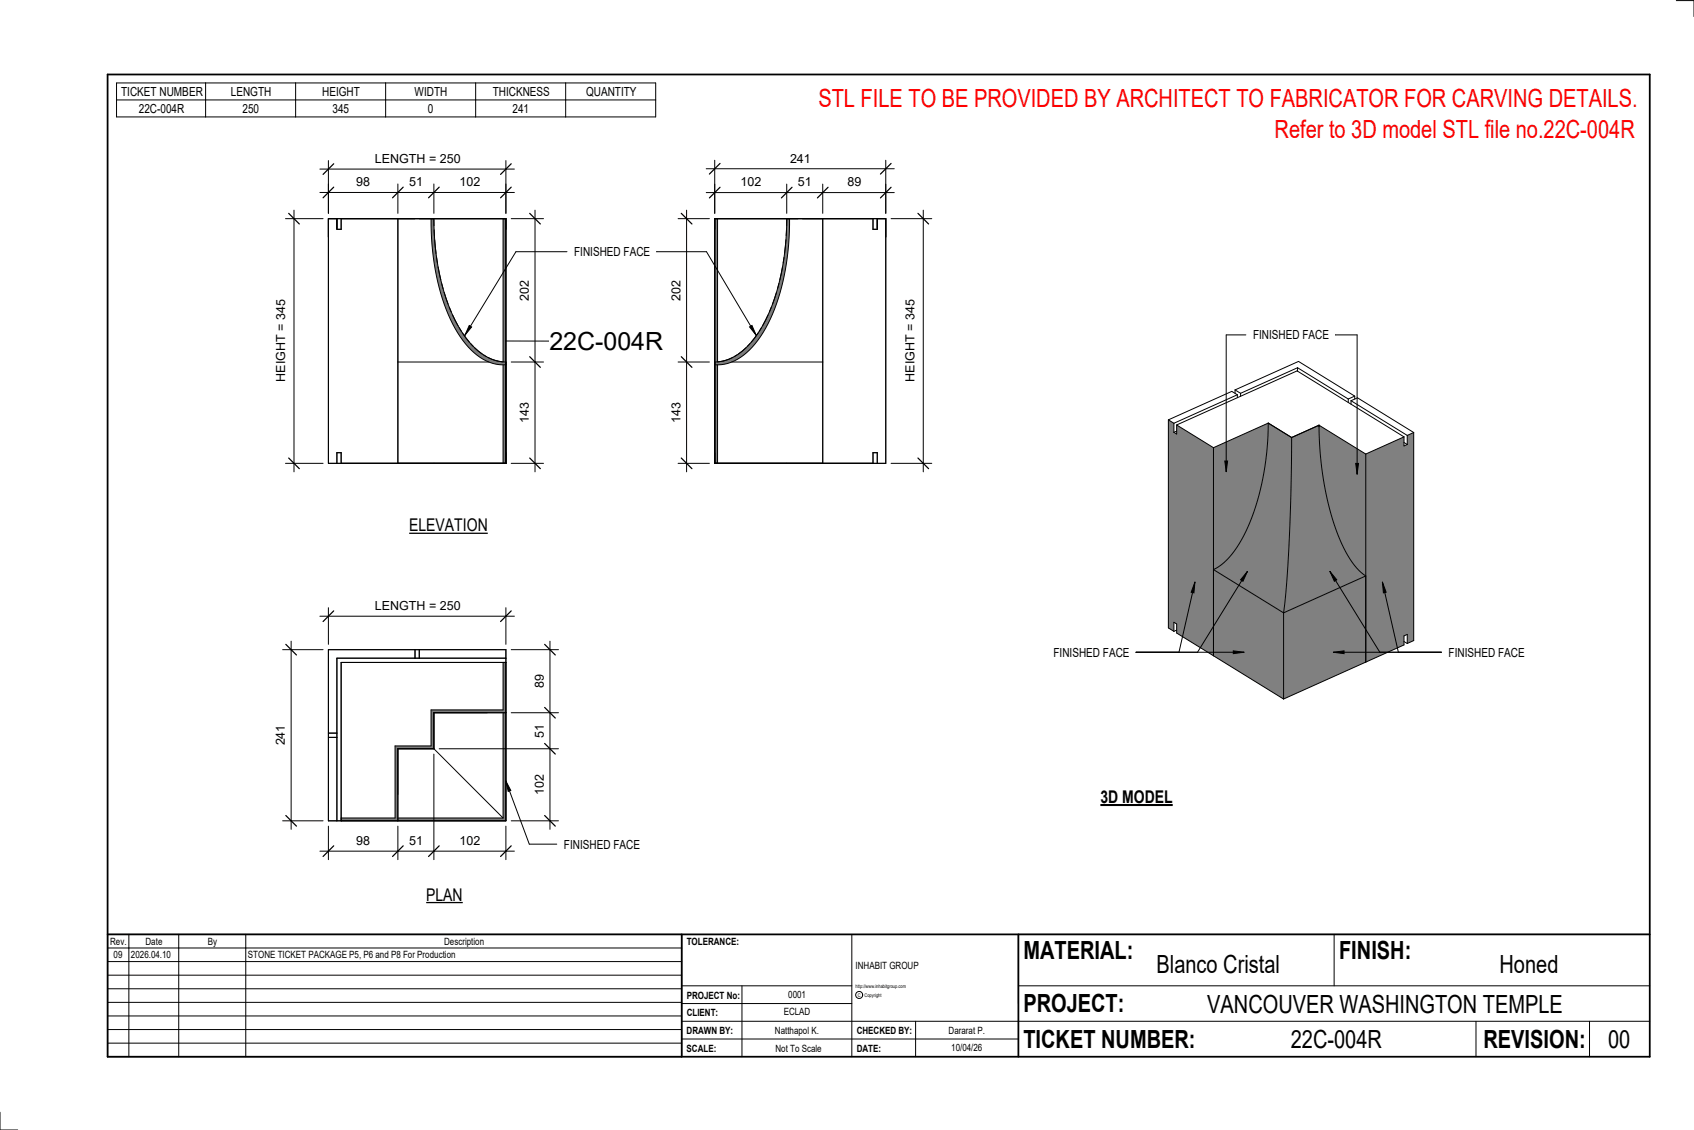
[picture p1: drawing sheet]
<svg xmlns="http://www.w3.org/2000/svg" width="914mm" height="610mm" viewBox="0 0 914 610" stroke-linecap="round" stroke-linejoin="round" font-family="sans-serif">
<g fill="#808080">
<path d="M693 331l44-20v46l-44 20z"/>
<path d="M697 236l15-7a152 152 0 0 0 16 71 31 31 0 0 0 9 11l-44 20a754 754 0 0 0 4-95z"/>
<path d="M655 307l38 24v46l-38-23z"/>
<path d="M685 228l12 8a754 754 0 0 1-4 95l-38-24a44 44 0 0 0 19-23 144 144 0 0 0 11-56z"/>
<path d="M737 245l21-9v5l2-1v-5l3-2v113l-3 1v-5l-2 1v5l-21 9z"/>
<path d="M712 229l25 16v66a49 49 0 0 1-16-25 173 173 0 0 1-9-57z"/>
<path d="M655 242l30-14a130 130 0 0 1-17 67 33 33 0 0 1-13 12z"/>
<path d="M631 227l3 1v5l1 1v-5l20 13v112l-20-12v-5l-1-1v5l-3-2z"/>
</g>
<g fill="none" stroke="#000" stroke-width=".54">
<path d="M700 198l28 17M700 198l-30 14M700 198v2M667 210l34-15 30 19M667 210l3 2M667 210v2M668 213l-3-2-34 16M668 213l-34 15M668 213v2M670 212v2M728 215v2M729 216l4-1 30 18"/>
<path d="M729 216l31 19M729 216v2M731 214l-3 1M731 214v1M631 227v112l3 2M631 227l3 1M634 228v5M635 229l65-29 58 36M635 229l20 13M635 229v5l-1-1M635 233h-1M685 228a130 130 0 0 1-17 67 33 33 0 0 1-13 12l38 24"/>
<path d="M685 228l12 8M685 228l-30 14M697 236v27a688 688 0 0 1-4 68M712 229a152 152 0 0 0 16 71 31 31 0 0 0 9 11l-44 20M712 229v1M712 229l-15 7M712 229l25 16M758 236l-21 9M758 236v5l2-1M758 239l2 1M760 235v5M763 233v113l-3 1"/>
<path d="M763 233l-3 2M655 242v112M737 245v112M635 340l-1 1M693 331v46M634 341v-5l1 1v5l58 35M758 346l2 1M760 347v-5l-2 1v5l-65 29"/>
</g>
<g fill="#7c7c7c">
<path d="M425 118h1a117 117 0 0 1-15 64 29 29 0 0 1-25 15v-2a31 31 0 0 0 24-17 119 119 0 0 0 15-60z"/>
<path d="M386 197v53h1v-53zM386 118v77h1v-77z"/>
</g>
<g fill="none" stroke="#000" stroke-width=".54">
<path d="M386 118h92v132h-92zM387 118v77h4l5-2M426 118a117 117 0 0 1-15 64 29 29 0 0 1-25 15M471 118v6h3v-6M423 139v3M424 129l-1 8M425 124l-1 3M425 122v-4a112 112 0 0 1-18 64 28 28 0 0 1-21 13M419 158l-2 6M420 153v3M422 144l-1 7M409 180l-4 5"/>
<path d="M411 177l-1 2M415 170l-3 6M416 166l-1 2M387 197v53M395 195h49v-77v132M398 191l-2 1M403 188l-4 3M405 185l-2 2M471 250v-6h3v6"/>
</g>
<g fill="#7c7c7c">
<path d="M233 118h1a112 112 0 0 0 17 64 28 28 0 0 0 22 13v2a27 27 0 0 1-23-13 110 110 0 0 1-17-63z"/>
<path d="M272 197v53h1v-53zM272 118v77h1v-77z"/>
</g>
<g fill="none" stroke="#000" stroke-width=".54">
<path d="M177 118h96v132h-96zM182 118v6h2v-6M233 118a117 117 0 0 0 15 64 29 29 0 0 0 25 15M272 118v77h-2M234 122v-4a112 112 0 0 0 17 64 28 28 0 0 0 22 13M234 124v3M235 129v8M236 139v3M236 144l2 7M238 153l1 3M240 158l2 6M243 166l1 2"/>
<path d="M244 170l3 6M248 177l1 2M250 180l3 5M254 185l1 2M256 188l4 3M261 191l2 1M263 193l7 2M264 195h-49v-77v132M272 197v53M182 250v-6h2v6"/>
</g>
<g fill="#7c7c7c">
<path d="M272 385h1v58h-58v-2h57z"/>
<path d="M213 402h20v-19h39v-26h1v28h-39v19h-19v39h-31v-2h29z"/>
</g>
<g fill="none" stroke="#000" stroke-width=".54">
<path d="M386 99v16M425 99v16M444 99v16M478 99v16M381 104h102M177 350h96v93h-96zM224 350v5M226 350v5M272 357v26h-39v19h-20v39h-29M273 357h-89v86M273 355h-91v88M177 395h5"/>
<path d="M177 398h5M234 385h37M234 385v19M234 385h39M272 385v56M215 404v37M215 404h19M215 404v39M234 404l38 37M215 441h57"/>
</g>
<path d="M389 101l-6 6M428 101l-6 6M447 101l-6 6M481 101l-6 6" fill="none" stroke="#000" stroke-width=".67"/>
<g fill="#fff">
<path d="M457 94h8v8h-8z"/>
<path d="M431 94h7v8h-7z"/>
<path d="M400 94h11v8h-11z"/>
</g>
<path d="M381 91h102M386 86v29M478 86v29" fill="none" stroke="#000" stroke-width=".54"/>
<path d="M389 88l-6 6M481 88l-6 6" fill="none" stroke="#000" stroke-width=".67"/>
<path d="M426 82h11v7h-11z" fill="#fff"/>
<path d="M366 118h17M371 113v142M366 195h17M366 250h17" fill="none" stroke="#000" stroke-width=".54"/>
<path d="M368 115l5 6M368 192l5 6M368 247l5 6" fill="none" stroke="#000" stroke-width=".67"/>
<g fill="#fff">
<path d="M361 217h8v11h-8z"/>
<path d="M361 151h8v11h-8z"/>
</g>
<path d="M481 118h22M498 113v142M481 250h22" fill="none" stroke="#000" stroke-width=".54"/>
<path d="M495 115l6 6M495 247l6 6" fill="none" stroke="#000" stroke-width=".67"/>
<path d="M488 162h7v44h-7z" fill="#fff"/>
<path d="M177 99v16M215 99v16M234 99v16M273 99v16M173 104h105" fill="none" stroke="#000" stroke-width=".54"/>
<path d="M180 101l-6 6M218 101l-6 6M237 101l-6 6M276 101l-6 6" fill="none" stroke="#000" stroke-width=".67"/>
<g fill="#fff">
<path d="M192 94h8v8h-8z"/>
<path d="M221 94h7v8h-7z"/>
<path d="M248 94h11v8h-11z"/>
</g>
<path d="M173 91h105M177 87v28M273 87v28" fill="none" stroke="#000" stroke-width=".54"/>
<path d="M180 88l-6 6M276 88l-6 6" fill="none" stroke="#000" stroke-width=".67"/>
<path d="M202 82h46v7h-46z" fill="#fff"/>
<path d="M276 118h17M289 113v142M276 195h17M276 250h17" fill="none" stroke="#000" stroke-width=".54"/>
<path d="M286 115l6 6M286 192l6 6M286 247l6 6" fill="none" stroke="#000" stroke-width=".67"/>
<g fill="#fff">
<path d="M279 217h8v11h-8z"/>
<path d="M279 151h8v11h-8z"/>
</g>
<path d="M154 118h20M159 113v142M154 250h20" fill="none" stroke="#000" stroke-width=".54"/>
<path d="M156 115l6 6M156 247l6 6" fill="none" stroke="#000" stroke-width=".67"/>
<path d="M148 162h7v44h-7z" fill="#fff"/>
<path d="M273 184h24" fill="none" stroke="#000" stroke-width=".54"/>
<path d="M297 176h62v16h-62z" fill="#fff"/>
<path d="M173 332h105M177 328v20M273 328v20" fill="none" stroke="#000" stroke-width=".54"/>
<path d="M180 330l-6 5M276 330l-6 5" fill="none" stroke="#000" stroke-width=".67"/>
<path d="M202 323h46v8h-46z" fill="#fff"/>
<path d="M153 350h21M157 346v101M153 443h21" fill="none" stroke="#000" stroke-width=".54"/>
<path d="M154 348l6 5M154 440l6 6" fill="none" stroke="#000" stroke-width=".67"/>
<path d="M148 391h7v11h-7z" fill="#fff"/>
<path d="M234 407v57M173 459h105M177 446v18M215 446v18M273 446v18" fill="none" stroke="#000" stroke-width=".54"/>
<path d="M180 456l-6 6M218 456l-6 6M237 456l-6 6M276 456l-6 6" fill="none" stroke="#000" stroke-width=".67"/>
<g fill="#fff">
<path d="M248 450h11v7h-11z"/>
<path d="M221 450h7v7h-7z"/>
<path d="M192 450h8v7h-8z"/>
</g>
<path d="M276 350h25M297 346v101M276 385h25M237 404h64M276 443h25" fill="none" stroke="#000" stroke-width=".54"/>
<path d="M294 348l6 5M294 382l6 5M294 401l6 6M294 440l6 6" fill="none" stroke="#000" stroke-width=".67"/>
<g fill="#fff">
<path d="M287 364h8v7h-8z"/>
<path d="M287 391h8v7h-8z"/>
<path d="M287 418h8v11h-8z"/>
</g>
<g fill="none" stroke="#000" stroke-width=".54">
<path d="M905 0h9v9M460 504v66M720 504v28M891 504h-341v37M368 532h92M401 532v38M550 532h341M368 551h523M368 541h92M494 551v19M797 551v19M858 551v19"/>
<path d="M368 561h182M0 600v10h10"/>
<circle cx="464" cy="537" r="1.9"/>
</g>
<path d="M58 40h833v530h-833zM58 504h833M368 504v66M550 504v66" fill="none" stroke="#000" stroke-width=".96"/>
<g fill="#fff">
<path d="M652 534h192v15h-192z"/>
<path d="M513 562h17v6h-17z"/>
<path d="M425 533h10v6h-10z"/>
<path d="M423 543h15v6h-15z"/>
<path d="M418 553h24v6h-24z"/>
<path d="M624 513h68v15h-68z"/>
<path d="M809 513h33v15h-33z"/>
<path d="M512 553h20v6h-20z"/>
<path d="M697 553h49v15h-49z"/>
<path d="M442 45h443v16h-443z"/>
<path d="M868 553h12v15h-12z"/>
<path d="M61 512h5v6h-5z"/>
</g>
<path d="M58 504h310v66h-310zM58 519h310M58 511h310M70 504v66M96 504v66M133 504v66M58 533h310M58 526h310M58 555h310M58 548h310M58 541h310M58 563h310" fill="none" stroke="#000" stroke-width=".54"/>
<path d="M221 278h42v11h-42z" fill="#fff"/>
<path d="M221 288h42" fill="none" stroke="#000" stroke-width=".69" stroke-linecap="butt"/>
<path d="M230 477h20v11h-20z" fill="#fff"/>
<path d="M230 487h20" fill="none" stroke="#000" stroke-width=".69" stroke-linecap="butt"/>
<path d="M594 424h39v12h-39z" fill="#fff"/>
<path d="M594 434h39" fill="none" stroke="#000" stroke-width="1.1" stroke-linecap="butt"/>
<path d="M688 62h196v15h-196z" fill="#fff"/>
<path d="M306 136h-28l-27 45M354 136h27l27 45M253 176h2l-4 5zM405 176h1l2 5z" fill="none" stroke="#000" stroke-width=".54"/>
<path d="M253 176h2l-4 5zM405 176h1l2 5z" fill="#000"/>
<path d="M310 132h41v8h-41z" fill="#fff"/>
<g fill="none" stroke="#000" stroke-width=".54">
<path d="M63 45h291v18h-291zM63 54h291M111 45v18M160 45v18M208 45v18M257 45v18M305 45v18M645 314l-1 6-1-1zM645 314l-9 38M673 308l-2 6-1-1zM673 308l-27 44M613 352h58"/>
<path d="M666 351l5 1-5 1z"/>
</g>
<path d="M645 314l-1 6-1-1zM673 308l-2 6-1-1zM666 351l5 1-5 1z" fill="#000"/>
<path d="M569 348h40v8h-40z" fill="#fff"/>
<path d="M673 181h-11v73M721 181h12v75M661 249h2l-1 5zM732 250h1v6z" fill="none" stroke="#000" stroke-width=".54"/>
<path d="M661 249h2l-1 5zM732 250h1v6z" fill="#000"/>
<path d="M676 177h41v8h-41z" fill="#fff"/>
<path d="M718 308l4 5-2 1zM746 314l2 5-1 1zM720 352l6-1v2z" fill="#000"/>
<path d="M718 308l4 5-2 1zM718 308l27 44M746 314l2 5-1 1zM746 314l9 38M720 352l6-1v2zM720 352h58" fill="none" stroke="#000" stroke-width=".54"/>
<path d="M782 348h41v8h-41z" fill="#fff"/>
<path d="M273 421l3 5-2 1z" fill="#000"/>
<path d="M273 421l3 5-2 1zM273 421l13 34h15" fill="none" stroke="#000" stroke-width=".54"/>
<path d="M304 452h41v7h-41z" fill="#fff"/>
<g font-size="13.5" fill="#f00">
<text x="442" y="58">STL FILE TO BE PROVIDED BY ARCHITECT TO FABRICATOR FOR CARVING DETAILS.</text>
<text x="688" y="75">Refer to 3D model STL file no.22C-004R</text>
</g>
<g font-size="13.5">
<text x="297" y="189">22C-004R</text>
<text x="552" y="517">MATERIAL:</text>
<text x="723" y="517">FINISH:</text>
<text x="624" y="525">Blanco Cristal</text>
<text x="809" y="525">Honed</text>
<text x="552" y="546">PROJECT:</text>
<text x="652" y="546">VANCOUVER WASHINGTON TEMPLE</text>
<text x="552" y="565">TICKET NUMBER:</text>
<text x="697" y="565">22C-004R</text>
<text x="801" y="565">REVISION:</text>
<text x="868" y="565">00</text>
</g>
<g font-size="9.4">
<text x="221" y="287">ELEVATION</text>
<text x="594" y="433">3D MODEL</text>
<text x="230" y="486">PLAN</text>
</g>
<g font-size="6.7">
<text x="65" y="52">TICKET NUMBER</text>
<text x="125" y="52">LENGTH</text>
<text x="174" y="52">HEIGHT</text>
<text x="224" y="52">WIDTH</text>
<text x="266" y="52">THICKNESS</text>
<text x="316" y="52">QUANTITY</text>
<text x="75" y="61">22C-004R</text>
<text x="131" y="61">250</text>
<text x="179" y="61">345</text>
<text x="231" y="61">0</text>
<text x="277" y="61">241</text>
<text x="202" y="88">LENGTH = 250</text>
<text x="426" y="88">241</text>
<text x="192" y="100">98</text>
<text x="221" y="100">51</text>
<text x="248" y="100">102</text>
<text x="400" y="101">102</text>
<text x="431" y="101">51</text>
<text x="457" y="101">89</text>
<text x="310" y="138">FINISHED FACE</text>
<text x="285" y="162" transform="rotate(-90 285 162)">202</text>
<text x="367" y="162" transform="rotate(-90 367 162)">202</text>
<text x="676" y="183">FINISHED FACE</text>
<text x="154" y="206" transform="rotate(-90 154 206)">HEIGHT = 345</text>
<text x="494" y="206" transform="rotate(-90 494 206)">HEIGHT = 345</text>
<text x="285" y="228" transform="rotate(-90 285 228)">143</text>
<text x="367" y="228" transform="rotate(-90 367 228)">143</text>
<text x="202" y="329">LENGTH = 250</text>
<text x="569" y="354">FINISHED FACE</text>
<text x="782" y="354">FINISHED FACE</text>
<text x="294" y="371" transform="rotate(-90 294 371)">89</text>
<text x="294" y="398" transform="rotate(-90 294 398)">51</text>
<text x="154" y="402" transform="rotate(-90 154 402)">241</text>
<text x="294" y="429" transform="rotate(-90 294 429)">102</text>
<text x="192" y="456">98</text>
<text x="221" y="456">51</text>
<text x="248" y="456">102</text>
<text x="304" y="458">FINISHED FACE</text>
</g>
<g font-size="5.4">
<text x="59" y="510">Rev.</text>
<text x="79" y="510">Date</text>
<text x="112" y="510">By</text>
<text x="240" y="510">Description</text>
<text x="371" y="510">TOLERANCE:</text>
<text x="61" y="517">09</text>
<text x="71" y="517">2026.04.10</text>
<text x="134" y="517">STONE TICKET PACKAGE P5, P6 and P8 For Production</text>
<text x="462" y="523">INHABIT GROUP</text>
<text x="371" y="539">PROJECT No:</text>
<text x="425" y="538">0001</text>
<text x="371" y="548">CLIENT:</text>
<text x="423" y="548">ECLAD</text>
<text x="371" y="558">DRAWN BY:</text>
<text x="418" y="558">Natthapol K.</text>
<text x="462" y="558">CHECKED BY:</text>
<text x="512" y="558">Dararat P.</text>
<text x="371" y="567">SCALE:</text>
<text x="419" y="567">Not To Scale</text>
<text x="462" y="567">DATE:</text>
<text x="513" y="567">10/04/26</text>
</g>
<g font-size="2.7">
<text x="462" y="533">http://www.inhabitgroup.com</text>
<text x="463" y="538">C</text>
<text x="467" y="538">Copyright</text>
</g>
</svg>
